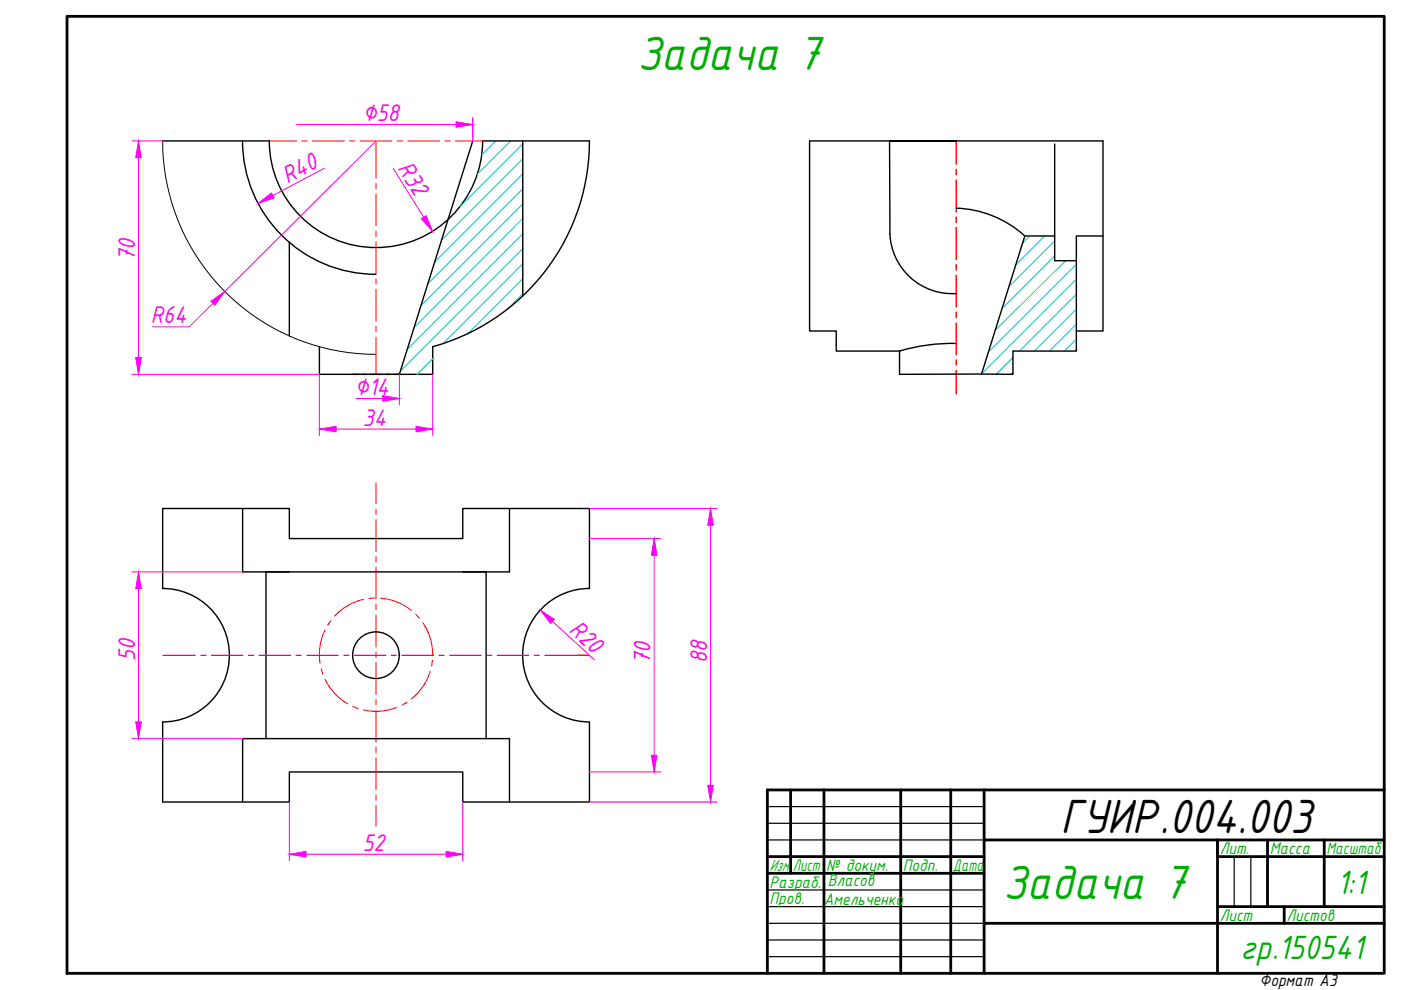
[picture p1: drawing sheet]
<svg xmlns="http://www.w3.org/2000/svg" width="297mm" height="210mm" viewBox="0 0 297 210" stroke-linecap="round" stroke-linejoin="round" font-family="sans-serif">
<!-- layer: 0 -->
<g fill="none" stroke="#000" stroke-width=".59">
<path d="M14.2 3.5h279.3v202.9h-279.3zM167.6 167.5v17.7M174.7 167.5v38.9M191 167.5v38.9M201.6 167.5v38.9M208.6 167.5v38.9M208.6 178.1h84.9M268.7 178.1v14.1M280.8 178.1v14.1M293.5 167.5h-130.8v38.9M162.7 181.6h45.9M162.7 185.2h45.9"/>
<path d="M208.6 195.8h84.9M258.1 192.2h35.4M272.3 192.2v3.6M293.5 181.6h-35.4v-3.5v28.3"/>
</g>
<path d="M162.7 171h45.9M162.7 174.6h45.9M162.7 178.1h45.9M162.7 188.7h45.9M162.7 192.2h45.9M162.7 199.3h45.9M162.7 195.8h45.9M261.7 181.6v10.6M265.2 181.6v10.6M162.7 202.8h45.9" fill="none" stroke="#000" stroke-width=".25"/>
<g fill="none" stroke="#000" stroke-width=".3">
<path d="M34.5 29.9h22.6a22.6 22.6 0 0 0 22.6 22.6 22.6 22.6 0 0 0 22.6-22.6h22.7a45.2 45.2 0 0 1-33.3 43.6v5.9h-24v-5.9M51.4 29.9a28.3 28.3 0 0 0 28.3 28.3M100.2 29.9l-15.5 49.5h-1.4M110.8 29.9v32.9M189 29.9h13.7h-14.1l.1 19.7a13.2 13.2 0 0 0 14 12.6M223.6 30.5v24.8h4.6M61.3 51.4v19.8M202.7 44.1a22.6 22.6 0 0 1 14.6 5.9M217.3 50l-9.2 29.3M217.3 50h6.3M233.9 50h-5.7v20.2M74.8 79.4h1.3"/>
<path d="M76.7 79.4h1.1M78.4 79.4h2.7M81.6 79.4h1.2M190.7 74.4h-13.4v-4.2h-5.7v-40.3h62.3v40.3h-5.7v4.2h-13.4v5l-6.7-.1M190.7 74.4v5l17.4-.1M202.7 72.8a39.3 39.3 0 0 0-12 1.6M51.4 107.8h-16.9v17M108 107.8h-9.9v6.4h-36.8v-6.4h-9.9v13.5h56.6v-13.5h17v17a14.1 14.1 0 0 0-14.2 14.1 14.1 14.1 0 0 0 14.2 14.2v16.9h-26.9v-6.3h-36.8v6.3h-26.8v-16.9M34.5 124.8a14.1 14.1 0 0 1 14.1 14.1 14.1 14.1 0 0 1-14.1 14.2M61.3 121.3h-4.9v35.3M98.1 121.3h5v35.3M51.4 170v-13.4h56.6v13.4"/>
<circle cx="79.7" cy="138.9" r="4.9"/>
</g>
<g fill="none" stroke="#00c7c7" stroke-width=".21">
<path d="M105.1 29.9l-2.9 2.9M108.3 29.9l-7.1 7M110.8 30.5l-13.2 13.2M110.8 33.7l-17.2 17.2M110.8 36.9l-18.6 18.6M110.8 40l-20.1 20.2M110.8 43.2l-21.5 21.6M110.8 46.3l-23 23.1M110.8 49.6l-24.5 24.5M110.8 52.7l-25.9 26M110.8 55.9l-16.9 17M110.8 59.1l-11.6 11.6"/>
<path d="M218.3 50l-1.5 1.5M221.5 50l-6.1 6.2M223.6 51.1l-9.7 9.7M223.6 54.3l-11.1 11.1M225.9 55.3l-14.9 14.8M228.2 56l-18.7 18.7M228.2 59.2l-20.1 20.1M110.8 62.3l-3.3 3.3M228.2 62.4l-12.1 12M228.2 65.5l-8.9 8.9M228.2 68.7l-5.7 5.7M228.2 71.9l-2.5 2.5"/>
</g>
<!-- layer: 0 -->
<path d="M34.5 29.9a45.3 45.3 0 0 0 45.2 45.2" fill="none" stroke="#000" stroke-width=".21"/>
<g fill="none" stroke="#f00" stroke-width=".21">
<path d="M57.1 29.9h5.8M64 29.9h1.1M66.3 29.9h6.7M74.1 29.9h1.1M76.4 29.9h6.7M79.7 29.9v7.9M79.7 38.9v1.1M84.2 29.9h1.2M86.5 29.9h6.7M94.3 29.9h1.1M96.6 29.9h5.7M79.7 41.2v6.7"/>
<path d="M79.7 49v1.1M79.7 51.3v6.7M79.7 59.1v1.1M79.7 61.4v6.7M79.7 69.2v1.2M79.7 71.5v7.9M79.7 102.5v4.3M79.7 107.9v1.2M79.7 110.2v6.7M79.7 118v1.2M34.5 138.9h6.9M42.6 138.9h1.1"/>
<path d="M44.8 138.9h6.7M52.6 138.9h1.2M54.9 138.9h6.7M62.8 138.9h1.1M65 138.9h6.7M68.9 133.6a11.9 11.9 0 0 0-1.1 7M70.2 131.6l-.7 1M72.9 138.9h1.1M75.1 138.9h6.7M77.1 127.1a11.9 11.9 0 0 0-6.2 3.6M79.4 126.8l-1.2 .1M79.7 120.3v6.7"/>
<path d="M79.7 128.2v1.1M79.7 130.4v6.7M79.7 138.3v1.1M80.6 126.8a11.8 11.8 0 0 1 6.6 2.6M83 138.9h1.1M85.2 138.9h6.8M88.1 130.2l.8 .9M89.6 132a11.8 11.8 0 0 1 2.1 6.8M91.7 140l-.2 1.2M93.1 138.9h1.1M95.3 138.9h6.8M103.2 138.9h1.1"/>
<path d="M105.4 138.9h6.7M113.3 138.9h1.1M115.5 138.9h7M68.1 141.8l.3 1.1M68.9 144a12.2 12.2 0 0 0 4.8 5.2M74.8 149.8l1.1 .4M79.7 140.5v6.7M79.7 148.4v1.1M79.7 150.6v6.7M79.7 158.4v1.2M84.1 150a11.9 11.9 0 0 1-7 .5M86.3 148.9l-1.1 .6"/>
<path d="M91.2 142.3a11.8 11.8 0 0 1-4 5.9M79.7 160.7v6.7M79.7 168.6v1.1M79.7 170.8v4.4"/>
</g>
<path d="M202.7 29.9v4.9M202.7 35.9v1.1M202.7 38.2v6.7M202.7 46v1.2M202.7 48.3v6.7M202.7 56.1v1.1M202.7 58.4v6.7M202.7 66.2v1.1M202.7 68.5v6.7M202.7 76.3v1.1M202.7 78.6v4.9M122.5 138.9h2.5" fill="none" stroke="#f00" stroke-width=".3"/>
<path d="M91.7 76.1l-3.3 3.3M208.1 79.3h.1M214.4 79.4l.4-.4-.4 .4M214.8 75.8l-3.6 3.5" fill="none" stroke="#00c7c7" stroke-width=".3"/>
<g fill="none" stroke="#f0f" stroke-width=".21">
<path d="M27.9 29.9h6.6M29.4 33.4v42.4M62.9 26.4h33.8M68.8 35.7l-10.9 5.8M79.7 29.9l-32 31.9M83.4 35.8l6.4 10.3M27.9 79.4h39.8v13M45.2 64.3l-5.1 5h-7.8M84.7 79.4v6.5M91.7 79.4v13M71.3 91h16.9M75.5 84.5h5.6"/>
<path d="M125 114.2h15.1M125.1 107.8h26.9M138.7 117.7v42.4M150.7 111.4v55.1M27.9 121.3h23.5M29.4 124.8v28.3M117.2 131.8l8.8 8.1M27.9 156.6h23.5M61.3 170v12.5M98.1 170v12.5M125 163.7h15.1M125 170h27"/>
<path d="M64.9 181.1h29.7"/>
</g>
<g fill="#f0f" stroke="#f0f" stroke-width=".21">
<path d="M89.4 46.4l.9-.6 1.4 3.3z"/>
<path d="M96.7 25.8l3.5 .6-3.5 .6z"/>
<path d="M28.8 75.8h1.2l-.6 3.6z"/>
<path d="M29.4 29.9l.6 3.5h-1.2z"/>
<path d="M44.7 63.9l3-2.1-2.1 2.9z"/>
<path d="M54.7 43.1l2.9-2.2 .5 1.1z"/>
<path d="M28.8 153.1h1.2l-.6 3.5z"/>
<path d="M29.4 121.3l.6 3.5h-1.2z"/>
<path d="M114.6 129.4l3 1.9-.8 .9z"/>
<path d="M61.3 181.1l3.6-.6v1.2z"/>
<path d="M94.6 180.5l3.5 .6-3.5 .6z"/>
<path d="M138.7 114.2l.6 3.5h-1.2z"/>
<path d="M138.1 160.1h1.2l-.6 3.6z"/>
<path d="M150.7 107.8l.5 3.6h-1.1z"/>
<path d="M150.1 166.5h1.1l-.5 3.5z"/>
<path d="M81.1 83.9l3.6 .6-3.6 .6z"/>
<path d="M67.7 91l3.6-.6v1.2z"/>
<path d="M88.2 90.4l3.5 .6-3.5 .6z"/>
</g>
<path d="M100.2 25v4.9" fill="none" stroke="#f0f" stroke-width=".3"/>
<g font-size="11" fill="#00ad00">
<text x="135.2" y="14.9">Задача 7</text>
<text x="212.7" y="190.5">Задача 7</text>
</g>
<text font-size="11" x="224.8" y="176.6">ГУИР.004.003</text>
<g font-size="7.7" fill="#00ad00">
<text x="283.4" y="189.6">1:1</text>
<text x="263" y="203.4">гр.150541</text>
</g>
<g font-size="5.5" fill="#f0f">
<text x="76.9" y="25.7">∅58</text>
<text x="84.2" y="35.7" transform="rotate(58 84.2 35.7)">R32</text>
<text x="60.9" y="39" transform="rotate(-28 60.9 39)">R40</text>
<text x="28.6" y="55.3" transform="rotate(-90 28.6 55.3)">70</text>
<text x="32" y="68.6">R64</text>
<text x="75.2" y="83.8">∅14</text>
<text x="76.9" y="90.3">34</text>
<text x="120.5" y="133.9" transform="rotate(42 120.5 133.9)">R20</text>
<text x="28.7" y="140.2" transform="rotate(-90 28.7 140.2)">50</text>
<text x="138" y="140.8" transform="rotate(-90 138 140.8)">70</text>
<text x="149.9" y="140.6" transform="rotate(-90 149.9 140.6)">88</text>
<text x="76.9" y="180.4">52</text>
</g>
<g font-size="3.8" fill="#00ad00">
<text x="163.2" y="184.7">Изм.</text>
<text x="168.1" y="184.7">Лист</text>
<text x="175.2" y="184.7">№ докум.</text>
<text x="191.4" y="184.7">Подп.</text>
<text x="202" y="184.7">Дата</text>
<text x="258.6" y="181.1">Лит.</text>
<text x="269.2" y="181.1">Масса</text>
<text x="281.2" y="181.1">Масштаб</text>
<text x="163.2" y="188.2">Разраб.</text>
<text x="163.2" y="191.7">Пров.</text>
<text x="174.7" y="191.8">Амельченко</text>
<text x="175.5" y="188">Власов</text>
<text x="258.6" y="195.3">Лист</text>
<text x="272.8" y="195.3">Листов</text>
</g>
<text font-size="3.8" x="267" y="209">Формат А3</text>
</svg>
